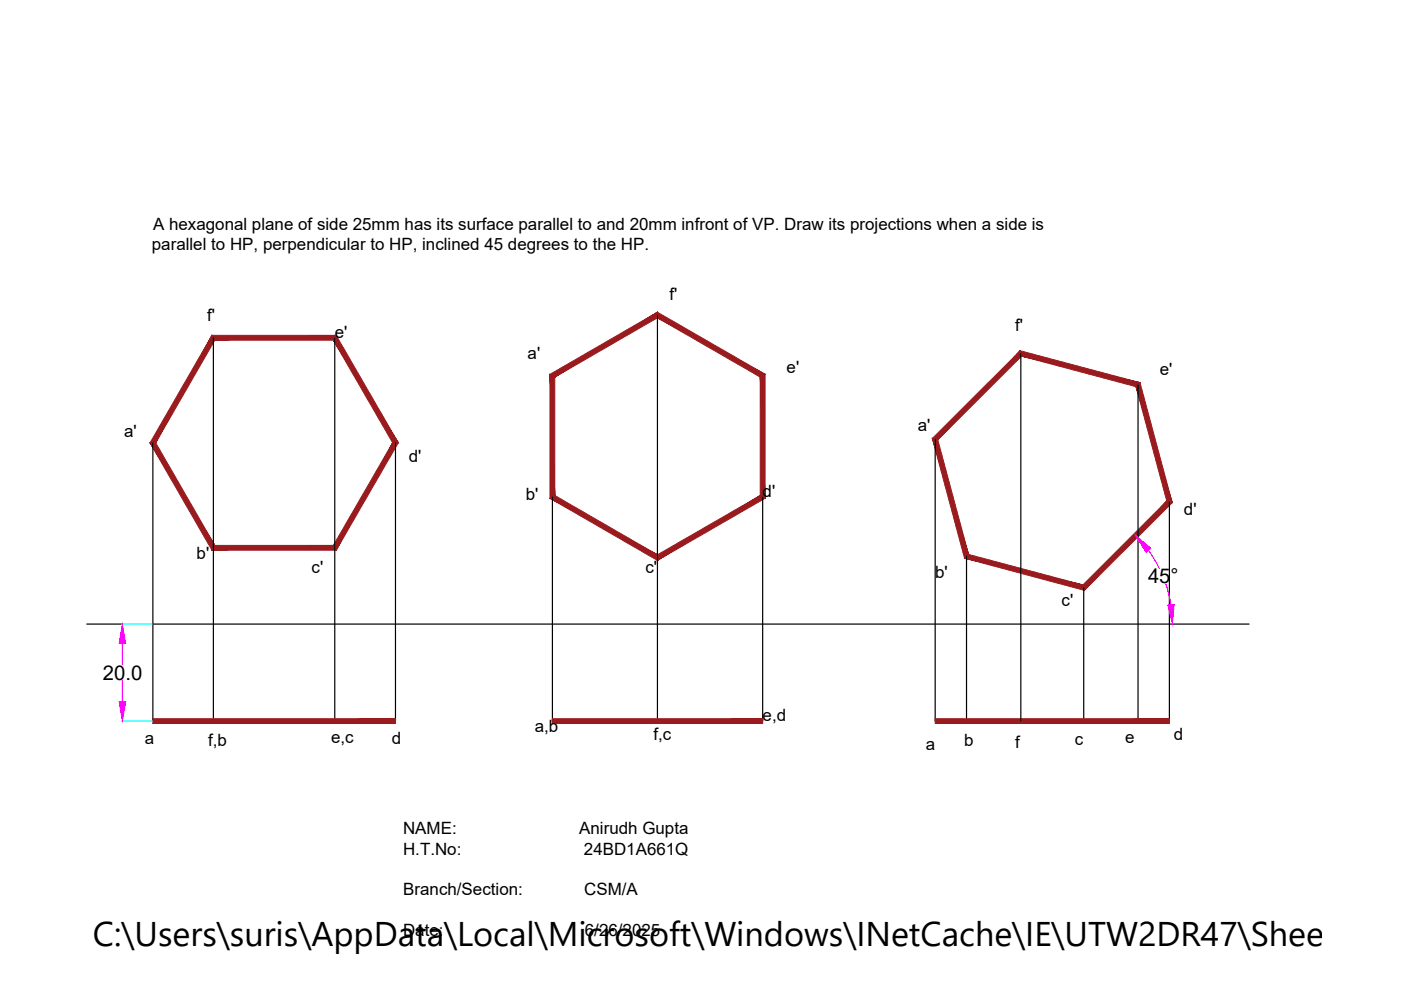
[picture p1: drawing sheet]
<svg xmlns="http://www.w3.org/2000/svg" width="297mm" height="210mm" viewBox="0 0 297 210" stroke-linecap="round" stroke-linejoin="round" font-family="sans-serif">
<!-- layer: 0 -->
<g fill="none" stroke="#000" stroke-width=".25">
<path d="M45.2 71.6v81.3M71 71.6v81.3M139.4 66.8v86.1M216.4 74.9v78M32.4 93.9v59M83.8 93.9v59M198.3 93.1v59.8M241.3 81.6v71.3M117.1 105.4v47.5M161.7 105.4v47.5M204.9 117.9v35M247.9 106.4v46.5"/>
<path d="M18.4 132.3h246.4M229.8 124.6v28.3"/>
</g>
<g fill="#991b1e" stroke="#991b1e" stroke-width=".21">
<path d="M116.6 79.4l1 25.7v-25.1zM116.6 79.4l1 25.7-1 .5zM116.6 105.6l22.8 12-21.8-12.5zM116.6 105.6l22.8 12v1.2zM139.4 117.6v1.2l21.8-13.7zM139.4 118.8l21.8-13.7 1 .5zM161.2 80v25.1l1 .5zM161.2 80l1-.6v26.2zM139.4 67.4l21.8 12.6 1-.6zM139.4 66.2l22.8 13.2-22.8-12zM117.6 80l21.8-12.6v-1.2zM116.6 79.4l22.8-13.2-21.8 13.8z"/>
<path d="M117.1 152.4v1l44.6-1zM117.1 153.4l44.6-1v1z"/>
<path d="M45.5 115.6l-.6 1.1 25.8-1.1zM44.9 116.7l25.8-1.1 .6 1.1zM83.3 93.9l-12.6 21.7 .6 1.1zM83.3 93.9h1.1l-13.1 22.8zM70.7 72.1l12.6 21.8h1.1zM71.3 71.1l13.1 22.8-13.7-21.8zM45.5 72.1h25.2l.6-1zM44.9 71.1h26.4l-25.8 1zM44.9 71.1l-11.9 22.8 12.5-21.8zM44.9 71.1l-11.9 22.8h-1.2zM31.8 93.9l13.7 21.7-12.5-21.7zM31.8 93.9l13.7 21.7-.6 1.1z"/>
<path d="M32.4 152.4v1l51.4-1zM32.4 153.4l51.4-1v1z"/>
<path d="M216.3 74.4l-17.5 18.8 17.8-17.7zM197.7 92.9l18.6-18.5-17.5 18.8zM197.7 92.9l7.6 24.6-6.5-24.3zM197.7 92.9l7.6 24.6-.8 .8zM204.5 118.3l25.1 5.7-24.3-6.5zM204.5 118.3l25.1 5.7 .3 1.2zM229.6 124l.3 1.2 17.5-19zM247.4 106.2l1.1 .4-18.6 18.6zM240.9 82l6.5 24.2 1.1 .4zM240.9 82l.8-.9 6.8 25.5zM216.6 75.5l24.3 6.5 .8-.9zM216.3 74.4l25.4 6.7-25.1-5.6z"/>
<path d="M198.3 152.4v1l49.6-1zM198.3 153.4l49.6-1v1z"/>
</g>
<path d="M25.8 132.3h6.5M25.8 152.9h6.5" fill="none" stroke="#0ff" stroke-width=".25"/>
<path d="M243.5 116.7l2.3 3.8M25.9 136.4v4.5M247.2 123.8l1 4.4M25.9 144.3v4.5" fill="none" stroke="#f0f" stroke-width=".25"/>
<g fill="#f0f" stroke="#f0f" stroke-width=".21">
<path d="M25.9 132.3l.8 4.1h-1.4z"/>
<path d="M25.3 148.8h1.4l-.8 4.1z"/>
<path d="M247.6 128.3l1.3-.1-.3 4.1z"/>
<path d="M240.8 113.6l3.2 2.6-1 .9z"/>
</g>
<text font-size="7.3" x="19.7" y="200.6">C:\Users\suris\AppData\Local\Microsoft\Windows\INetCache\IE\UTW2DR47\Sheet-6A[1</text>
<g font-size="4.3">
<text x="243.4" y="123.7">45°</text>
<text x="21.8" y="144.1">20.0</text>
</g>
<g font-size="3.6">
<text x="32.2" y="53">parallel to HP, perpendicular to HP, inclined 45 degrees to the HP.</text>
<text x="32.5" y="48.8">A hexagonal plane of side 25mm has its surface parallel to and 20mm infront of VP. Draw its projections when a side is</text>
<text x="142" y="63.6">f'</text>
<text x="43.9" y="68.1">f'</text>
<text x="71" y="71.6">e'</text>
<text x="215.3" y="70.2">f'</text>
<text x="111.9" y="76.1">a'</text>
<text x="166.8" y="79.1">e'</text>
<text x="245.9" y="79.4">e'</text>
<text x="26.3" y="92.7">a'</text>
<text x="194.6" y="91.3">a'</text>
<text x="86.7" y="98">d'</text>
<text x="111.5" y="106">b'</text>
<text x="161.7" y="105.3">d'</text>
<text x="251" y="109.1">d'</text>
<text x="41.7" y="118.4">b'</text>
<text x="66.1" y="121.4">c'</text>
<text x="136.8" y="121.4">c'</text>
<text x="198.3" y="122.5">b'</text>
<text x="225.1" y="128.4">c'</text>
<text x="113.4" y="155.3">a,b</text>
<text x="161.7" y="152.9">e,d</text>
<text x="30.7" y="157.7">a</text>
<text x="44.1" y="158.1">f,b</text>
<text x="70.2" y="157.5">e,c</text>
<text x="83.1" y="157.7">d</text>
<text x="138.5" y="157">f,c</text>
<text x="196.3" y="159">a</text>
<text x="204.5" y="158.3">b</text>
<text x="215.3" y="158.7">f</text>
<text x="227.9" y="157.9">c</text>
<text x="238.5" y="157.5">e</text>
<text x="248.9" y="157">d</text>
<text x="85.5" y="176.9">NAME:</text>
<text x="122.8" y="176.9">Anirudh Gupta</text>
<text x="85.5" y="181.3">H.T.No:</text>
<text x="123.8" y="181.3">24BD1A661Q</text>
<text x="85.5" y="189.9">Branch/Section:</text>
<text x="123.8" y="189.9">CSM/A</text>
<text x="85.5" y="198.5">Date:</text>
<text x="124" y="198.5">6/26/2025</text>
</g>
</svg>
